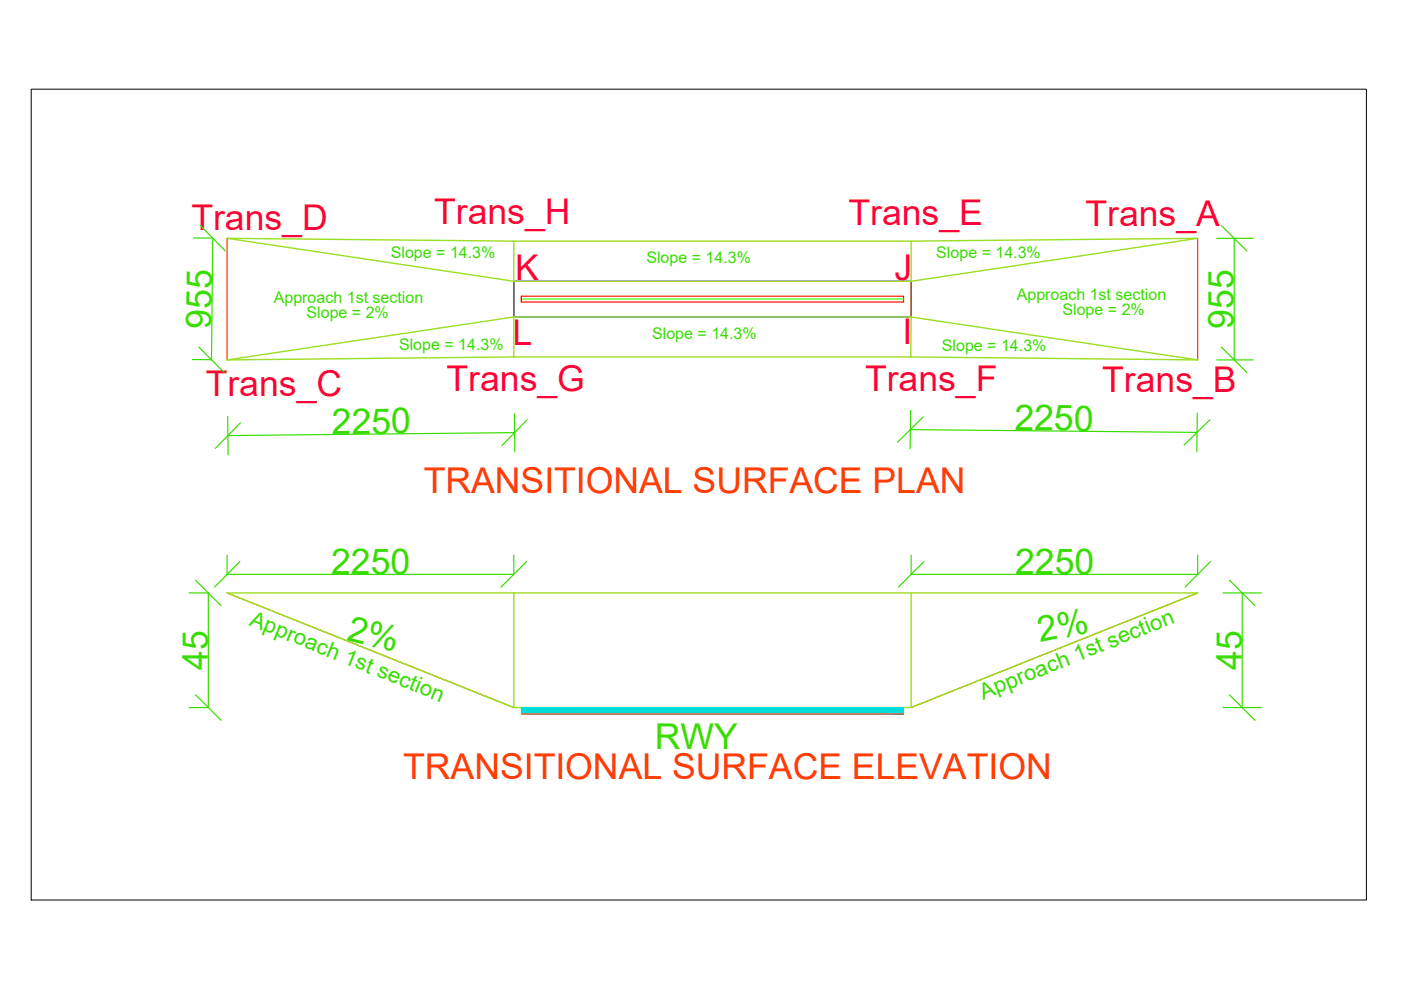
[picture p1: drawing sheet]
<svg xmlns="http://www.w3.org/2000/svg" width="297mm" height="210mm" viewBox="0 0 297 210" stroke-linecap="round" stroke-linejoin="round" font-family="sans-serif">
<!-- layer: Runway -->
<path d="M110.5 62.8h81.1v1.2h-81.1zM110.5 62.8v1.2" fill="none" stroke="#f00" stroke-width=".25"/>
<!-- layer: RWY Strip -->
<path d="M108.9 59.6h84.3v7.6h-84.3z" fill="none" stroke="#003fff" stroke-width=".25"/>
<!-- layer: Approach -->
<path d="M48.1 50.5v25.8M108.9 59.6v7.6M193.2 59.6v7.6M253.9 50.5v25.8M48.1 125.7l60.8 24.3M253.9 125.7l-60.7 24.3M110.5 151.4h81.1" fill="none" stroke="#ff3f00" stroke-width=".25"/>
<!-- layer: RWY CL -->
<path d="M110.5 63.4h81.1" fill="none" stroke="#3fff00" stroke-width=".25"/>
<!-- layer: Trans -->
<g fill="none" stroke="#9fdd22" stroke-width=".3">
<path d="M108.9 51.1h84.3M108.9 51.1l-60.8-.6 60.8 9.1M108.9 51.1v8.5M108.9 59.6h84.3M193.2 51.1l60.7-.6-60.7 9.1M193.2 51.1v8.5M108.9 67.2l-60.8 9.1 60.8-.6M108.9 67.2v8.5M108.9 67.2h84.3M193.2 67.2l60.7 9.1-60.7-.6h-84.3M193.2 67.2l-.1 8.5M108.9 125.7h84.3v24.3h-84.3z"/>
<path d="M108.9 125.7h-60.8l60.8 24.3M193.2 125.7h60.7l-60.7 24.3"/>
</g>
<!-- layer: Dimtxt -->
<g fill="none" stroke="#37dd00" stroke-width=".25">
<path d="M41 50.4l4.1 .1-.3 25.8-4-.1M258 50.5h7.7M261.7 50.5v25.8M258 76.3h7.7M48.3 88.3l.1 8.1M109.1 87.7v8.1M109.1 91.7l-60.8 .7M193 91.1l60.8 .6M193.1 87l-.1 8.1M253.8 87.6v8.1M48.1 117.7v4.1h60.8v-4.1M193.2 117.7v4.1h60.7v-4.1"/>
<path d="M40.1 125.7h4.1v24.3h-4.1M259.3 125.7h8.1M263.4 125.7v24.3M259.3 150h8.1"/>
</g>
<!-- layer: 0 -->
<g fill="none" stroke="#37dd00" stroke-width=".25">
<path d="M42.4 47.8l5.4 5.4M259 47.8l5.4 5.4M42.1 73.6l5.4 5.4M259 73.6l5.4 5.4M51 89.6l-5.4 5.5M111.8 89l-5.4 5.5M195.8 88.4l-5.5 5.4M256.5 89l-5.4 5.3M50.9 119.1l-5.4 5.4M111.6 119.1l-5.4 5.4M195.9 119.1l-5.4 5.4M256.6 119.1l-5.3 5.4"/>
<path d="M41.5 123l5.4 5.4M260.7 123l5.4 5.4M41.5 147.3l5.4 5.4M260.7 147.3l5.4 5.4"/>
</g>
<!-- layer: Approach Elev -->
<path d="M110.5 150l81.1 1.4v-1.4zM110.5 150l81.1 1.4h-81.1z" fill="#0dd" stroke="#0dd" stroke-width=".21"/>
<path d="M110.5 150v1.4M191.6 150v1.4" fill="none" stroke="#0dd" stroke-width=".25"/>
<!-- layer: 0 -->
<path d="M6.6 18.9h283.1v171.9h-283.1z" fill="none" stroke="#000" stroke-width=".21"/>
<g font-size="7.5" fill="#ff003f">
<text x="92" y="47.5">Trans_H</text>
<text x="179.9" y="47.7">Trans_E</text>
<text x="230.1" y="47.9">Trans_A</text>
<text x="40.6" y="48.7">Trans_D</text>
<text x="109.2" y="59.3">K</text>
<text x="189.7" y="59.3">J</text>
<text x="108.7" y="73.1">L</text>
<text x="191.4" y="72.9">I</text>
<text x="94.7" y="82.8">Trans_G</text>
<text x="183.4" y="82.9">Trans_F</text>
<text x="233.7" y="83.2">Trans_B</text>
<text x="43.6" y="84">Trans_C</text>
</g>
<g font-size="7.5" fill="#37dd00">
<text x="44.8" y="69.7" transform="rotate(-89 44.8 69.7)">955</text>
<text x="261.5" y="69.7" transform="rotate(-90 261.5 69.7)">955</text>
<text x="70.4" y="92" transform="rotate(-1 70.4 92)">2250</text>
<text x="215.1" y="91.2" transform="rotate(1 215.1 91.2)">2250</text>
<text x="70.2" y="121.7">2250</text>
<text x="215.2" y="121.7">2250</text>
<text x="73.3" y="135.8" transform="rotate(13 73.3 135.8)">2%</text>
<text x="220.5" y="136.2" transform="rotate(-11 220.5 136.2)">2%</text>
<text x="44.1" y="142" transform="rotate(-90 44.1 142)">45</text>
<text x="263.3" y="142" transform="rotate(-90 263.3 142)">45</text>
<text x="138.8" y="158.8">RWY</text>
</g>
<g font-size="7.5" fill="#ff3f00">
<text x="89.8" y="104.5">TRANSITIONAL SURFACE PLAN</text>
<text x="85.5" y="165.1">TRANSITIONAL SURFACE ELEVATION</text>
</g>
<g font-size="4.7" fill="#37dd00">
<text x="52.7" y="132.5" transform="rotate(22 52.7 132.5)">Approach 1st section</text>
<text x="208.5" y="148.4" transform="rotate(-22 208.5 148.4)">Approach 1st section</text>
</g>
<g font-size="3.4" fill="#37dd00">
<text x="82.9" y="54.8">Slope = 14.3%</text>
<text x="137" y="55.9">Slope = 14.3%</text>
<text x="198.5" y="54.8">Slope = 14.3%</text>
<text x="58.1" y="64.2">Approach 1st section</text>
<text x="215.6" y="63.5">Approach 1st section</text>
<text x="65" y="67.5">Slope = 2%</text>
<text x="138.3" y="71.8">Slope = 14.3%</text>
<text x="225.3" y="66.7">Slope = 2%</text>
<text x="84.6" y="74.2">Slope = 14.3%</text>
<text x="199.7" y="74.5">Slope = 14.3%</text>
</g>
</svg>
